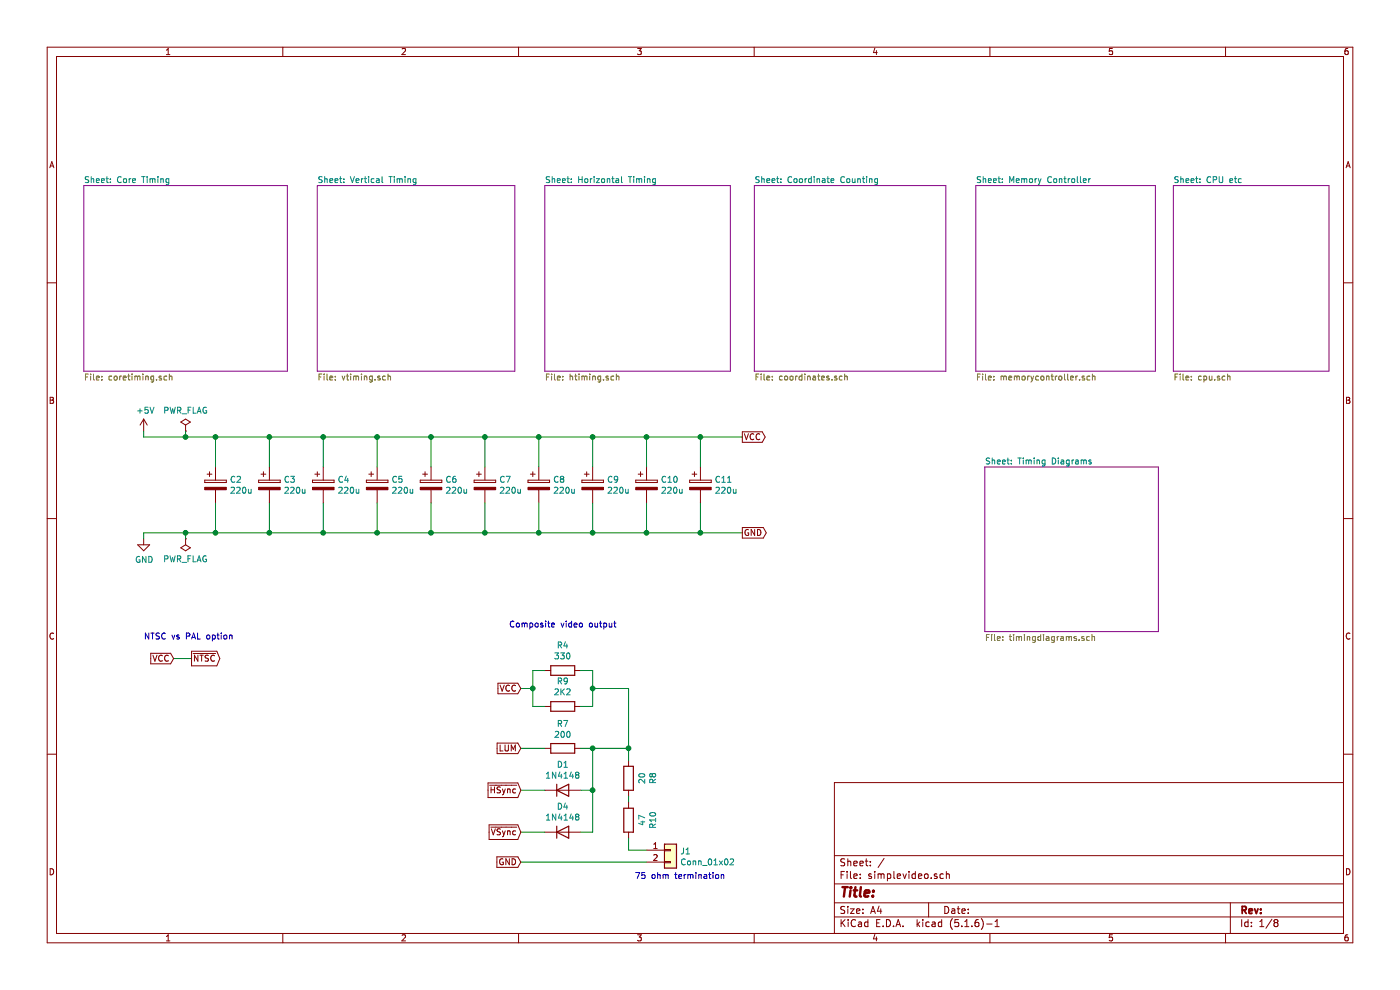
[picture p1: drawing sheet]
EESchema Schematic File Version 4
EELAYER 30 0
EELAYER END
$Descr A4 11693 8268
encoding utf-8
Sheet 1 8
Title ""
Date ""
Rev ""
Comp ""
Comment1 ""
Comment2 ""
Comment3 ""
Comment4 ""
$EndDescr
$Comp
L power:+5V #PWR0107
U 1 1
P 1200 3600
F 0 "#PWR0107" H 1200 3450 50  0001 C CNN
F 1 "+5V" H 1215 3773 50  0000 C CNN
F 2 "" H 1200 3600 50  0001 C CNN
F 3 "" H 1200 3600 50  0001 C CNN
	1    1200 3600
	1    0    0    -1  
$EndComp
Wire Wire Line
	1200 3600 1200 3650
$Comp
L power:GND #PWR0109
U 1 1
P 1200 4500
F 0 "#PWR0109" H 1200 4250 50  0001 C CNN
F 1 "GND" H 1205 4327 50  0000 C CNN
F 2 "" H 1200 4500 50  0001 C CNN
F 3 "" H 1200 4500 50  0001 C CNN
	1    1200 4500
	1    0    0    -1  
$EndComp
Wire Wire Line
	1200 4500 1200 4450
Wire Wire Line
	1200 4450 1550 4450
$Sheet
S 700  1550 1700 1550
U 5EE6D50C
F0 "Core Timing" 50
F1 "coretiming.sch" 50
$EndSheet
Text GLabel 6200 3650 2    50   Output ~ 0
VCC
Text GLabel 6200 4450 2    50   Output ~ 0
GND
$Comp
L power:PWR_FLAG #FLG01
U 1 1
P 1550 3600
F 0 "#FLG01" H 1550 3675 50  0001 C CNN
F 1 "PWR_FLAG" H 1550 3773 50  0000 C CNN
F 2 "" H 1550 3600 50  0001 C CNN
F 3 "~" H 1550 3600 50  0001 C CNN
	1    1550 3600
	1    0    0    -1  
$EndComp
Wire Wire Line
	1200 3650 1550 3650
Wire Wire Line
	1550 3600 1550 3650
Connection ~ 1550 3650
Wire Wire Line
	1550 3650 1800 3650
$Comp
L power:PWR_FLAG #FLG02
U 1 1
P 1550 4500
F 0 "#FLG02" H 1550 4575 50  0001 C CNN
F 1 "PWR_FLAG" H 1550 4673 50  0000 C CNN
F 2 "" H 1550 4500 50  0001 C CNN
F 3 "~" H 1550 4500 50  0001 C CNN
	1    1550 4500
	-1   0    0    1   
$EndComp
Wire Wire Line
	1550 4500 1550 4450
Connection ~ 1550 4450
Wire Wire Line
	1550 4450 1800 4450
$Sheet
S 2650 1550 1650 1550
U 5EE74130
F0 "Vertical Timing" 50
F1 "vtiming.sch" 50
$EndSheet
$Sheet
S 4550 1550 1550 1550
U 5F286EAD
F0 "Horizontal Timing" 50
F1 "htiming.sch" 50
$EndSheet
Text GLabel 1450 5500 0    50   Input ~ 0
VCC
Text GLabel 1600 5500 2    50   Output ~ 0
~NTSC
Wire Wire Line
	1450 5500 1600 5500
Text GLabel 4350 7200 0    50   Input ~ 0
GND
Text GLabel 4350 6600 0    50   Input ~ 0
~HSync
Text GLabel 4350 6950 0    50   Input ~ 0
~VSync
$Comp
L Device:R R7
U 1 1
P 4700 6250
F 0 "R7" V 4493 6250 50  0000 C CNN
F 1 "200" V 4584 6250 50  0000 C CNN
F 2 "Resistor_THT:R_Axial_DIN0204_L3.6mm_D1.6mm_P7.62mm_Horizontal" V 4630 6250 50  0001 C CNN
F 3 "~" H 4700 6250 50  0001 C CNN
	1    4700 6250
	0    1    1    0   
$EndComp
$Comp
L Device:R R8
U 1 1
P 5250 6500
F 0 "R8" V 5043 6500 50  0000 C CNN
F 1 "20" V 5134 6500 50  0000 C CNN
F 2 "Resistor_THT:R_Axial_DIN0204_L3.6mm_D1.6mm_P7.62mm_Horizontal" V 5180 6500 50  0001 C CNN
F 3 "~" H 5250 6500 50  0001 C CNN
	1    5250 6500
	-1   0    0    1   
$EndComp
Text GLabel 4350 5750 0    50   Input ~ 0
VCC
$Comp
L Device:R R4
U 1 1
P 4700 5600
F 0 "R4" V 4907 5600 50  0000 C CNN
F 1 "330" V 4816 5600 50  0000 C CNN
F 2 "Resistor_THT:R_Axial_DIN0204_L3.6mm_D1.6mm_P7.62mm_Horizontal" V 4630 5600 50  0001 C CNN
F 3 "~" H 4700 5600 50  0001 C CNN
	1    4700 5600
	0    -1   -1   0   
$EndComp
Wire Wire Line
	4950 6250 4950 6600
Connection ~ 4950 6250
Text GLabel 4350 6250 0    50   Input ~ 0
LUM
$Comp
L Diode:1N4007 D1
U 1 1
P 4700 6600
F 0 "D1" H 4700 6816 50  0000 C CNN
F 1 "1N4148" H 4700 6725 50  0000 C CNN
F 2 "Diode_THT:D_DO-34_SOD68_P7.62mm_Horizontal" H 4700 6425 50  0001 C CNN
F 3 "http://www.vishay.com/docs/88503/1n4001.pdf" H 4700 6600 50  0001 C CNN
	1    4700 6600
	1    0    0    -1  
$EndComp
Wire Wire Line
	4850 6600 4950 6600
$Sheet
S 6300 1550 1600 1550
U 5EE3196A
F0 "Coordinate Counting" 50
F1 "coordinates.sch" 50
$EndSheet
$Sheet
S 8150 1550 1500 1550
U 5EE02DBD
F0 "Memory Controller" 50
F1 "memorycontroller.sch" 50
$EndSheet
$Sheet
S 9800 1550 1300 1550
U 5FE807DE
F0 "CPU etc" 50
F1 "cpu.sch" 50
$EndSheet
$Comp
L Connector_Generic:Conn_01x02 J1
U 1 1
P 5600 7100
F 0 "J1" H 5680 7092 50  0000 L CNN
F 1 "Conn_01x02" H 5680 7001 50  0000 L CNN
F 2 "Connector_PinHeader_2.54mm:PinHeader_1x02_P2.54mm_Vertical" H 5600 7100 50  0001 C CNN
F 3 "~" H 5600 7100 50  0001 C CNN
	1    5600 7100
	1    0    0    -1  
$EndComp
Wire Wire Line
	5400 7100 5250 7100
Wire Wire Line
	5250 7100 5250 7000
Wire Wire Line
	4350 6250 4550 6250
Text Notes 1200 5350 0    50   ~ 0
NTSC vs PAL option
Text Notes 4250 5250 0    50   ~ 0
Composite video output
Wire Wire Line
	4350 6600 4550 6600
$Comp
L Diode:1N4007 D4
U 1 1
P 4700 6950
F 0 "D4" H 4700 7166 50  0000 C CNN
F 1 "1N4148" H 4700 7075 50  0000 C CNN
F 2 "Diode_THT:D_DO-34_SOD68_P7.62mm_Horizontal" H 4700 6775 50  0001 C CNN
F 3 "http://www.vishay.com/docs/88503/1n4001.pdf" H 4700 6950 50  0001 C CNN
	1    4700 6950
	1    0    0    -1  
$EndComp
Wire Wire Line
	4350 6950 4550 6950
Wire Wire Line
	4850 6950 4950 6950
Wire Wire Line
	4950 6950 4950 6600
Connection ~ 4950 6600
$Comp
L Device:R R10
U 1 1
P 5250 6850
F 0 "R10" V 5043 6850 50  0000 C CNN
F 1 "47" V 5134 6850 50  0000 C CNN
F 2 "Resistor_THT:R_Axial_DIN0204_L3.6mm_D1.6mm_P7.62mm_Horizontal" V 5180 6850 50  0001 C CNN
F 3 "~" H 5250 6850 50  0001 C CNN
	1    5250 6850
	-1   0    0    1   
$EndComp
$Comp
L Device:R R9
U 1 1
P 4700 5900
F 0 "R9" V 4907 5900 50  0000 C CNN
F 1 "2K2" V 4816 5900 50  0000 C CNN
F 2 "Resistor_THT:R_Axial_DIN0204_L3.6mm_D1.6mm_P7.62mm_Horizontal" V 4630 5900 50  0001 C CNN
F 3 "~" H 4700 5900 50  0001 C CNN
	1    4700 5900
	0    -1   -1   0   
$EndComp
Connection ~ 5250 6250
Wire Wire Line
	4950 6250 5250 6250
Wire Wire Line
	4550 5600 4450 5600
Wire Wire Line
	4850 5600 4950 5600
Wire Wire Line
	4550 5900 4450 5900
Wire Wire Line
	4450 5900 4450 5750
Wire Wire Line
	4450 5750 4350 5750
Wire Wire Line
	4850 5900 4950 5900
Wire Wire Line
	4950 5900 4950 5750
Wire Wire Line
	4950 5750 5250 5750
Connection ~ 4950 5750
Wire Wire Line
	4950 5750 4950 5600
Connection ~ 4450 5750
Wire Wire Line
	4450 5750 4450 5600
Wire Wire Line
	5250 5750 5250 6250
Wire Wire Line
	4850 6250 4950 6250
Wire Wire Line
	5250 6250 5250 6350
Wire Wire Line
	5250 6700 5250 6650
Wire Wire Line
	4350 7200 5400 7200
Text Notes 5300 7350 0    50   ~ 0
75 ohm termination
$Comp
L Device:CP C2
U 1 1
P 1800 4050
F 0 "C2" H 1918 4096 50  0000 L CNN
F 1 "220u" H 1918 4005 50  0000 L CNN
F 2 "Capacitor_THT:CP_Radial_D5.0mm_P2.50mm" H 1838 3900 50  0001 C CNN
F 3 "~" H 1800 4050 50  0001 C CNN
	1    1800 4050
	1    0    0    -1  
$EndComp
Wire Wire Line
	1800 3900 1800 3650
Connection ~ 1800 3650
Wire Wire Line
	1800 3650 2250 3650
Wire Wire Line
	1800 4200 1800 4450
Connection ~ 1800 4450
Wire Wire Line
	1800 4450 2250 4450
$Comp
L Device:CP C3
U 1 1
P 2250 4050
F 0 "C3" H 2368 4096 50  0000 L CNN
F 1 "220u" H 2368 4005 50  0000 L CNN
F 2 "Capacitor_THT:CP_Radial_D5.0mm_P2.50mm" H 2288 3900 50  0001 C CNN
F 3 "~" H 2250 4050 50  0001 C CNN
	1    2250 4050
	1    0    0    -1  
$EndComp
Wire Wire Line
	2250 3900 2250 3650
Wire Wire Line
	2250 4200 2250 4450
$Comp
L Device:CP C4
U 1 1
P 2700 4050
F 0 "C4" H 2818 4096 50  0000 L CNN
F 1 "220u" H 2818 4005 50  0000 L CNN
F 2 "Capacitor_THT:CP_Radial_D5.0mm_P2.50mm" H 2738 3900 50  0001 C CNN
F 3 "~" H 2700 4050 50  0001 C CNN
	1    2700 4050
	1    0    0    -1  
$EndComp
Wire Wire Line
	2700 3900 2700 3650
Wire Wire Line
	2700 4200 2700 4450
$Comp
L Device:CP C5
U 1 1
P 3150 4050
F 0 "C5" H 3268 4096 50  0000 L CNN
F 1 "220u" H 3268 4005 50  0000 L CNN
F 2 "Capacitor_THT:CP_Radial_D5.0mm_P2.50mm" H 3188 3900 50  0001 C CNN
F 3 "~" H 3150 4050 50  0001 C CNN
	1    3150 4050
	1    0    0    -1  
$EndComp
Wire Wire Line
	3150 3900 3150 3650
Wire Wire Line
	3150 4200 3150 4450
$Comp
L Device:CP C6
U 1 1
P 3600 4050
F 0 "C6" H 3718 4096 50  0000 L CNN
F 1 "220u" H 3718 4005 50  0000 L CNN
F 2 "Capacitor_THT:CP_Radial_D5.0mm_P2.50mm" H 3638 3900 50  0001 C CNN
F 3 "~" H 3600 4050 50  0001 C CNN
	1    3600 4050
	1    0    0    -1  
$EndComp
Wire Wire Line
	3600 3900 3600 3650
Wire Wire Line
	3600 4200 3600 4450
$Comp
L Device:CP C7
U 1 1
P 4050 4050
F 0 "C7" H 4168 4096 50  0000 L CNN
F 1 "220u" H 4168 4005 50  0000 L CNN
F 2 "Capacitor_THT:CP_Radial_D5.0mm_P2.50mm" H 4088 3900 50  0001 C CNN
F 3 "~" H 4050 4050 50  0001 C CNN
	1    4050 4050
	1    0    0    -1  
$EndComp
Wire Wire Line
	4050 3900 4050 3650
Wire Wire Line
	4050 4200 4050 4450
Connection ~ 2250 3650
Wire Wire Line
	2250 3650 2700 3650
Connection ~ 2250 4450
Wire Wire Line
	2250 4450 2700 4450
Connection ~ 2700 3650
Wire Wire Line
	2700 3650 3150 3650
Connection ~ 2700 4450
Wire Wire Line
	2700 4450 3150 4450
Connection ~ 3150 3650
Wire Wire Line
	3150 3650 3600 3650
Connection ~ 3150 4450
Wire Wire Line
	3150 4450 3600 4450
Connection ~ 3600 3650
Wire Wire Line
	3600 3650 4050 3650
Connection ~ 3600 4450
Wire Wire Line
	3600 4450 4050 4450
Connection ~ 4050 3650
Wire Wire Line
	4050 3650 4500 3650
Connection ~ 4050 4450
Wire Wire Line
	4050 4450 4500 4450
$Comp
L Device:CP C8
U 1 1
P 4500 4050
F 0 "C8" H 4618 4096 50  0000 L CNN
F 1 "220u" H 4618 4005 50  0000 L CNN
F 2 "Capacitor_THT:CP_Radial_D5.0mm_P2.50mm" H 4538 3900 50  0001 C CNN
F 3 "~" H 4500 4050 50  0001 C CNN
	1    4500 4050
	1    0    0    -1  
$EndComp
Wire Wire Line
	4500 3900 4500 3650
Wire Wire Line
	4500 4200 4500 4450
$Comp
L Device:CP C9
U 1 1
P 4950 4050
F 0 "C9" H 5068 4096 50  0000 L CNN
F 1 "220u" H 5068 4005 50  0000 L CNN
F 2 "Capacitor_THT:CP_Radial_D5.0mm_P2.50mm" H 4988 3900 50  0001 C CNN
F 3 "~" H 4950 4050 50  0001 C CNN
	1    4950 4050
	1    0    0    -1  
$EndComp
Wire Wire Line
	4950 3900 4950 3650
Wire Wire Line
	4950 4200 4950 4450
$Comp
L Device:CP C10
U 1 1
P 5400 4050
F 0 "C10" H 5518 4096 50  0000 L CNN
F 1 "220u" H 5518 4005 50  0000 L CNN
F 2 "Capacitor_THT:CP_Radial_D5.0mm_P2.50mm" H 5438 3900 50  0001 C CNN
F 3 "~" H 5400 4050 50  0001 C CNN
	1    5400 4050
	1    0    0    -1  
$EndComp
Wire Wire Line
	5400 3900 5400 3650
Wire Wire Line
	5400 4200 5400 4450
$Comp
L Device:CP C11
U 1 1
P 5850 4050
F 0 "C11" H 5968 4096 50  0000 L CNN
F 1 "220u" H 5968 4005 50  0000 L CNN
F 2 "Capacitor_THT:CP_Radial_D5.0mm_P2.50mm" H 5888 3900 50  0001 C CNN
F 3 "~" H 5850 4050 50  0001 C CNN
	1    5850 4050
	1    0    0    -1  
$EndComp
Wire Wire Line
	5850 3900 5850 3650
Wire Wire Line
	5850 4200 5850 4450
Connection ~ 4500 3650
Wire Wire Line
	4500 3650 4950 3650
Connection ~ 4500 4450
Wire Wire Line
	4500 4450 4950 4450
Connection ~ 4950 3650
Wire Wire Line
	4950 3650 5400 3650
Connection ~ 4950 4450
Wire Wire Line
	4950 4450 5400 4450
Connection ~ 5400 3650
Wire Wire Line
	5400 3650 5850 3650
Connection ~ 5400 4450
Wire Wire Line
	5400 4450 5850 4450
Connection ~ 5850 3650
Wire Wire Line
	5850 3650 6200 3650
Connection ~ 5850 4450
Wire Wire Line
	5850 4450 6200 4450
$Sheet
S 8225 3900 1450 1375
U 5F6B7C5A
F0 "Timing Diagrams" 50
F1 "timingdiagrams.sch" 50
$EndSheet
$EndSCHEMATC
